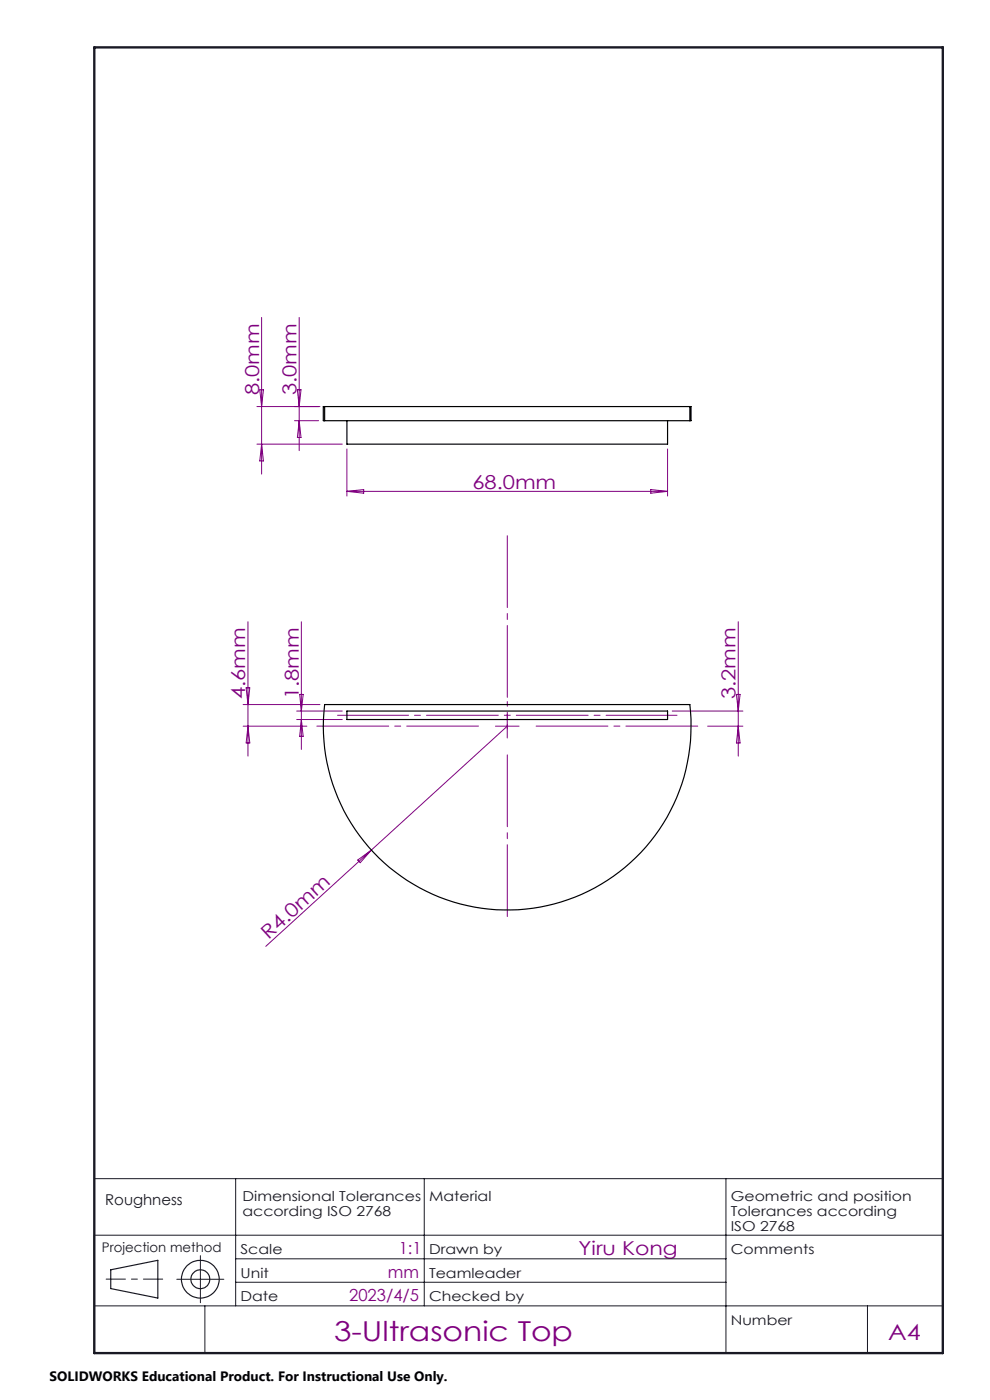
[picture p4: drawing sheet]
<svg xmlns="http://www.w3.org/2000/svg" width="210mm" height="297mm" viewBox="0 0 210 297" stroke-linecap="round" stroke-linejoin="round" font-family="sans-serif">
<g fill="none" stroke="#191924" stroke-width=".25">
<path d="M23.5 269.4l10-2v8l-10-2z"/>
<circle cx="42.5" cy="271.4" r="4"/>
<circle cx="42.5" cy="271.4" r="1.99"/>
</g>
<path d="M107.6 148.8v5.8" fill="none" stroke="#800080" stroke-width=".21" stroke-dasharray="15.2 1.3 1.3 1.3" stroke-dashoffset="14.2"/>
<path d="M71.6 151.7h72" fill="none" stroke="#800080" stroke-width=".21" stroke-dasharray="15.2 1.3 1.3 1.3" stroke-dashoffset=".2"/>
<path d="M102.6 154h-36.5M107.6 149v-36.5M107.6 159v36.5M112.6 154h36.5" fill="none" stroke="#800080" stroke-width=".21" stroke-dasharray="15.2 1.3 1.3 1.3" stroke-dashoffset="-1.1"/>
<g fill="none" stroke="#800080" stroke-width=".21">
<path d="M55.5 67.3v33.3M63.5 67.3v28.3M54.5 94.2h18.1M54.5 86.3h13.4M55.1 82.7h.8l-.4 3.6zM55.5 94.2l.4 3.6h-.8zM62.5 89.2h5.1M63.1 82.7h.8l-.4 3.6zM63.5 89.2l.4 3.6h-.8zM73.6 95.2v10M141.6 95.2v10M73.6 104.2h68"/>
<path d="M73.6 104.2l3.6-.3v.7zM138 103.9l3.6 .3-3.6 .4zM52.6 131.9v28.5M63.9 131.9v27.1M156.6 131.9v28.5M51.6 154.1h13.5M51.6 149.5h16.3M52.2 145.9h.8l-.4 3.6zM52.6 154.1l.4 3.5h-.8zM62.9 150.8h9.7M62.9 152.6h9.7M63.6 147.3h.7l-.4 3.5z"/>
<path d="M63.9 152.6l.4 3.6h-.7zM105.1 154.1h5M107.6 151.5v5.1M107.6 154.1l-28.8 26.2M142.6 150.8h15M150.1 154.1h7.5M156.2 147.3h.8l-.4 3.5zM156.6 154.1l.4 3.5h-.8zM75.9 182.5l2.9-2.2-2.4 2.7zM78.8 180.3l-22.4 20.5"/>
</g>
<path d="M34.5 271.4h-12" fill="none" stroke="#191924" stroke-width=".21" stroke-dasharray="6.3 1.3 1.3 1.3" stroke-dashoffset="2.3"/>
<path d="M20 250h180M50 250v27M90 250v27M154 250v37.1M20 277h180M20 262h180v25.1h-180zM37.5 271.4h10M42.5 266.4v10M43.5 277v10.1M50 267h104M50 272h104M184 277v10.1" fill="none" stroke="#191924" stroke-width=".21"/>
<path d="M20 10.1h180v277h-180z" fill="none" stroke="#191924" stroke-width=".5"/>
<path d="M68.9 86.3h-.3v2.9h.3M68.9 86.3v2.9M68.9 86.3h77.4M68.9 89.2h77.4M73.6 89.2v5h68v-5M146.3 86.3h.3v2.9h-.3M146.3 86.3v2.9M68.9 149.5h77.4a39 39 0 0 1-38.7 43.5 39 39 0 0 1-38.7-43.5zM73.6 150.8h68v1.8h-68z" fill="none" stroke="#000" stroke-width=".25"/>
<text font-size="5.8" fill="#800080" x="70.9" y="284.5">3-Ultrasonic Top</text>
<text font-size="4.7" fill="#800080" x="188.4" y="284.2">A4</text>
<g font-size="4.1" fill="#800080">
<text x="54.9" y="83.8" transform="rotate(-90 54.9 83.8)">8.0mm</text>
<text x="62.9" y="83.8" transform="rotate(-90 62.9 83.8)">3.0mm</text>
<text x="100.2" y="103.7">68.0mm</text>
<text x="52" y="148.4" transform="rotate(-90 52 148.4)">4.6mm</text>
<text x="63.4" y="148.4" transform="rotate(-90 63.4 148.4)">1.8mm</text>
<text x="156" y="148.4" transform="rotate(-90 156 148.4)">3.2mm</text>
<text x="57" y="199.5" transform="rotate(-42 57 199.5)">R4.0mm</text>
<text x="122.7" y="266.2">Yiru Kong</text>
</g>
<g font-size="3.5" fill="#800080">
<text x="84.6" y="266">1:1</text>
<text x="82.3" y="271">mm</text>
<text x="74.1" y="276.1">2023/4/5</text>
</g>
<text font-size="3.2" fill="#191924" x="22.3" y="255.6">Roughness</text>
<g font-size="2.9" fill="#191924">
<text x="51.4" y="254.7">Dimensional Tolerances</text>
<text x="51.4" y="258">according ISO 2768</text>
<text x="91" y="254.7">Material</text>
<text x="155" y="254.7">Geometric and position</text>
<text x="155" y="258">Tolerances according</text>
<text x="155" y="261.2">ISO 2768</text>
<text x="51" y="266.1">Scale</text>
<text x="91" y="266.1">Drawn by</text>
<text x="155" y="266.1">Comments</text>
<text x="51" y="271.1">Unit</text>
<text x="91" y="271.1">Teamleader</text>
<text x="51" y="276.1">Date</text>
<text x="91" y="276.1">Checked by</text>
<text x="155" y="281.1">Number</text>
</g>
<text font-size="2.9" x="10.5" y="292.9">SOLIDWORKS Educational Product. For Instructional Use Only.</text>
<text font-size="2.8" fill="#191924" x="21.6" y="265.7">Projection method</text>
</svg>
